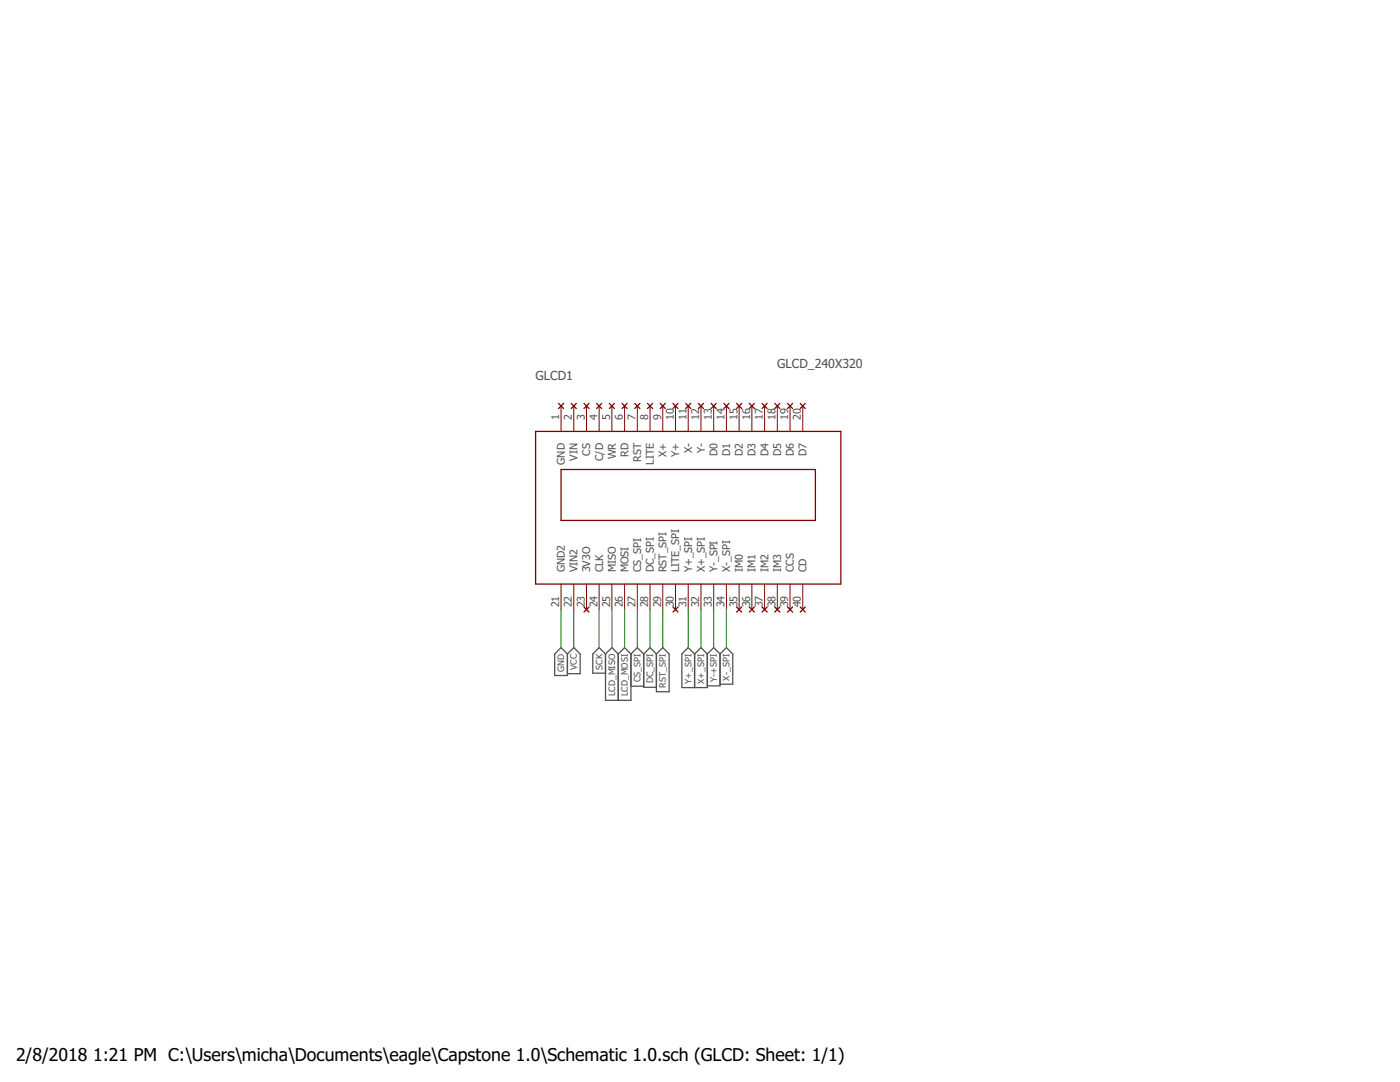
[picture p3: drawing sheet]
<svg xmlns="http://www.w3.org/2000/svg" width="279mm" height="216mm" viewBox="0 0 279 216" stroke-linecap="round" stroke-linejoin="round" font-family="sans-serif">
<g fill="none" stroke="#505050" stroke-width=".25">
<path d="M110.7 130.5l1.3-1.3 1.2 1.3v4.3h-2.5zM113.2 130.5l1.3-1.3 1.3 1.3v3.9h-2.6M120.8 130.5l1.3-1.3 1.3 1.3M120.8 130.5v9.2h5.1v-9.2M120.8 130.5l-1.2-1.3-1.3 1.3v3.8h2.5M123.4 130.5v9.2M123.4 130.5l1.3-1.3 1.2 1.3M125.9 130.5l1.3-1.3 1.3 1.3M125.9 136.9h2.6M128.5 130.5v6.6h2.5M128.5 130.5l1.2-1.3 1.3 1.3M132.3 129.2l1.2 1.3v7.5h-2.5v-7.5z"/>
<path d="M138.6 130.5l-1.2-1.3-1.3 1.3v6.7h5.1v-6.7M138.6 130.5v6.7M138.6 130.5l1.3-1.3 1.3 1.3M141.2 130.5l1.2-1.3 1.3 1.3M143.7 130.5v6.4h-2.5M143.7 130.5l1.3-1.3 1.2 1.3v6h-2.5"/>
</g>
<g fill="none" stroke="#800000" stroke-width=".2">
<path d="M112 81v5.1M114.5 81v5.1M117.1 81v5.1M119.6 81v5.1M122.1 81v5.1M124.7 81v5.1M127.2 81v5.1M129.7 81v5.1M132.3 81v5.1M134.8 81v5.1M137.4 81v5.1M139.9 81v5.1"/>
<path d="M142.4 81v5.1M145 81v5.1M147.5 81v5.1M150.1 81v5.1M152.6 81v5.1M155.1 81v5.1M157.7 81v5.1M160.2 81v5.1M112 116.5v5.1M114.5 116.5v5.1M117.1 116.5v5.1M119.6 116.5v5.1"/>
<path d="M122.1 116.5v5.1M124.7 116.5v5.1M127.2 116.5v5.1M129.7 116.5v5.1M132.3 116.5v5.1M134.8 116.5v5.1M137.4 116.5v5.1M139.9 116.5v5.1M142.4 116.5v5.1M145 116.5v5.1M147.5 116.5v5.1M150.1 116.5v5.1"/>
<path d="M152.6 116.5v5.1M155.1 116.5v5.1M157.7 116.5v5.1M160.2 116.5v5.1"/>
</g>
<g fill="none" stroke="#800000" stroke-width=".25">
<path d="M106.9 86.1h60.9v30.4h-60.9zM111.5 80.5l1 1M112 93.7h50.7v10.1h-50.7zM112.5 80.5l-1 1M114 80.5l1 1M115 80.5l-1 1M116.5 80.5l1.1 1M117.6 80.5l-1.1 1M119.1 80.5l1 1M120.1 80.5l-1 1M121.6 80.5l1 1M122.6 80.5l-1 1"/>
<path d="M124.1 80.5l1.1 1M125.2 80.5l-1.1 1M126.7 80.5l1 1M127.7 80.5l-1 1M129.2 80.5l1 1M130.2 80.5l-1 1M131.8 80.5l1 1M132.8 80.5l-1 1M134.3 80.5l1 1M135.3 80.5l-1 1M136.8 80.5l1.1 1M137.9 80.5l-1.1 1"/>
<path d="M139.4 80.5l1 1M140.4 80.5l-1 1M141.9 80.5l1 1M142.9 80.5l-1 1M144.5 80.5l1 1M145.5 80.5l-1 1M147 80.5l1 1M148 80.5l-1 1M149.5 80.5l1.1 1M150.6 80.5l-1.1 1M152.1 80.5l1 1M153.1 80.5l-1 1"/>
<path d="M154.6 80.5l1 1M155.6 80.5l-1 1M157.2 80.5l1 1M158.2 80.5l-1 1M159.7 80.5l1 1M160.7 80.5l-1 1M116.5 121.1l1.1 1M117.6 121.1l-1.1 1M134.3 121.1l1 1M135.3 121.1l-1 1M147 121.1l1 1M148 121.1l-1 1"/>
<path d="M149.5 121.1l1.1 1M150.6 121.1l-1.1 1M152.1 121.1l1 1M153.1 121.1l-1 1M154.6 121.1l1 1M155.6 121.1l-1 1M157.2 121.1l1 1M158.2 121.1l-1 1M159.7 121.1l1 1M160.7 121.1l-1 1"/>
</g>
<path d="M112 121.6v7.6M114.5 121.6v7.6M119.6 121.6v7.6M122.1 121.6v7.6M124.7 121.6v7.6M127.2 121.6v7.6M129.7 121.6v7.6M132.3 121.6v7.6M137.4 121.6v7.6M139.9 121.6v7.6M142.4 121.6v7.6M145 121.6v7.6" fill="none" stroke="#008000" stroke-width=".2"/>
<g font-size="3.5">
<text x="3.2" y="211.7">2/8/2018</text>
<text x="18.6" y="211.7">1:21 PM C:\Users\micha\Documents\eagle\Capstone 1.0\Schematic 1.0.sch (GLCD: Sheet: 1/1)</text>
</g>
<g font-size="2.5" fill="#505050">
<text x="106.9" y="75.9">GLCD1</text>
<text x="155.1" y="73.4">GLCD_240X320</text>
</g>
<g font-size="2.1" fill="#505050">
<text x="111.6" y="83.7" transform="rotate(-90 111.6 83.7)">1</text>
<text x="114.1" y="83.7" transform="rotate(-90 114.1 83.7)">2</text>
<text x="116.7" y="83.7" transform="rotate(-90 116.7 83.7)">3</text>
<text x="119.2" y="83.7" transform="rotate(-90 119.2 83.7)">4</text>
<text x="121.8" y="83.7" transform="rotate(-90 121.8 83.7)">5</text>
<text x="124.3" y="83.7" transform="rotate(-90 124.3 83.7)">6</text>
<text x="126.8" y="83.7" transform="rotate(-90 126.8 83.7)">7</text>
<text x="129.4" y="83.7" transform="rotate(-90 129.4 83.7)">8</text>
<text x="131.9" y="83.7" transform="rotate(-90 131.9 83.7)">9</text>
<text x="134.5" y="83.7" transform="rotate(-90 134.5 83.7)">10</text>
<text x="137" y="83.7" transform="rotate(-90 137 83.7)">11</text>
<text x="139.5" y="83.7" transform="rotate(-90 139.5 83.7)">12</text>
<text x="142.1" y="83.7" transform="rotate(-90 142.1 83.7)">13</text>
<text x="144.6" y="83.7" transform="rotate(-90 144.6 83.7)">14</text>
<text x="147.2" y="83.7" transform="rotate(-90 147.2 83.7)">15</text>
<text x="149.7" y="83.7" transform="rotate(-90 149.7 83.7)">16</text>
<text x="152.2" y="83.7" transform="rotate(-90 152.2 83.7)">17</text>
<text x="154.8" y="83.7" transform="rotate(-90 154.8 83.7)">18</text>
<text x="157.3" y="83.7" transform="rotate(-90 157.3 83.7)">19</text>
<text x="159.8" y="83.7" transform="rotate(-90 159.8 83.7)">20</text>
<text x="112.7" y="92.7" transform="rotate(-90 112.7 92.7)">GND</text>
<text x="115.3" y="91.9" transform="rotate(-90 115.3 91.9)">VIN</text>
<text x="117.8" y="90.9" transform="rotate(-90 117.8 90.9)">CS</text>
<text x="120.3" y="92" transform="rotate(-90 120.3 92)">C/D</text>
<text x="122.9" y="91.7" transform="rotate(-90 122.9 91.7)">WR</text>
<text x="125.4" y="91.2" transform="rotate(-90 125.4 91.2)">RD</text>
<text x="128" y="92.2" transform="rotate(-90 128 92.2)">RST</text>
<text x="130.5" y="92.7" transform="rotate(-90 130.5 92.7)">LITE</text>
<text x="133" y="91.2" transform="rotate(-90 133 91.2)">X+</text>
<text x="135.6" y="91.2" transform="rotate(-90 135.6 91.2)">Y+</text>
<text x="138.1" y="90.4" transform="rotate(-90 138.1 90.4)">X-</text>
<text x="140.7" y="90.4" transform="rotate(-90 140.7 90.4)">Y-</text>
<text x="143.2" y="91" transform="rotate(-90 143.2 91)">D0</text>
<text x="145.7" y="91" transform="rotate(-90 145.7 91)">D1</text>
<text x="148.3" y="91" transform="rotate(-90 148.3 91)">D2</text>
<text x="150.8" y="91" transform="rotate(-90 150.8 91)">D3</text>
<text x="153.3" y="91" transform="rotate(-90 153.3 91)">D4</text>
<text x="155.9" y="91" transform="rotate(-90 155.9 91)">D5</text>
<text x="158.4" y="91" transform="rotate(-90 158.4 91)">D6</text>
<text x="161" y="91" transform="rotate(-90 161 91)">D7</text>
<text x="112.7" y="114.2" transform="rotate(-90 112.7 114.2)">GND2</text>
<text x="115.3" y="114.2" transform="rotate(-90 115.3 114.2)">VIN2</text>
<text x="117.8" y="114.2" transform="rotate(-90 117.8 114.2)">3V3O</text>
<text x="120.3" y="114.2" transform="rotate(-90 120.3 114.2)">CLK</text>
<text x="122.9" y="114.2" transform="rotate(-90 122.9 114.2)">MISO</text>
<text x="125.4" y="114.2" transform="rotate(-90 125.4 114.2)">MOSI</text>
<text x="128" y="114.2" transform="rotate(-90 128 114.2)">CS_SPI</text>
<text x="130.5" y="114.2" transform="rotate(-90 130.5 114.2)">DC_SPI</text>
<text x="133" y="114.2" transform="rotate(-90 133 114.2)">RST_SPI</text>
<text x="135.6" y="114.2" transform="rotate(-90 135.6 114.2)">LITE_SPI</text>
<text x="138.1" y="114.2" transform="rotate(-90 138.1 114.2)">Y+_SPI</text>
<text x="140.7" y="114.2" transform="rotate(-90 140.7 114.2)">X+_SPI</text>
<text x="143.2" y="114.2" transform="rotate(-90 143.2 114.2)">Y-_SPI</text>
<text x="145.7" y="114.2" transform="rotate(-90 145.7 114.2)">X-_SPI</text>
<text x="148.3" y="114.2" transform="rotate(-90 148.3 114.2)">IM0</text>
<text x="150.8" y="114.2" transform="rotate(-90 150.8 114.2)">IM1</text>
<text x="153.3" y="114.2" transform="rotate(-90 153.3 114.2)">IM2</text>
<text x="155.9" y="114.2" transform="rotate(-90 155.9 114.2)">IM3</text>
<text x="158.4" y="114.2" transform="rotate(-90 158.4 114.2)">CCS</text>
<text x="161" y="114.2" transform="rotate(-90 161 114.2)">CD</text>
<text x="111.6" y="121.2" transform="rotate(-90 111.6 121.2)">21</text>
<text x="114.1" y="121.2" transform="rotate(-90 114.1 121.2)">22</text>
<text x="116.7" y="121.2" transform="rotate(-90 116.7 121.2)">23</text>
<text x="119.2" y="121.2" transform="rotate(-90 119.2 121.2)">24</text>
<text x="121.8" y="121.2" transform="rotate(-90 121.8 121.2)">25</text>
<text x="124.3" y="121.2" transform="rotate(-90 124.3 121.2)">26</text>
<text x="126.8" y="121.2" transform="rotate(-90 126.8 121.2)">27</text>
<text x="129.4" y="121.2" transform="rotate(-90 129.4 121.2)">28</text>
<text x="131.9" y="121.2" transform="rotate(-90 131.9 121.2)">29</text>
<text x="134.5" y="121.2" transform="rotate(-90 134.5 121.2)">30</text>
<text x="137" y="121.2" transform="rotate(-90 137 121.2)">31</text>
<text x="139.5" y="121.2" transform="rotate(-90 139.5 121.2)">32</text>
<text x="142.1" y="121.2" transform="rotate(-90 142.1 121.2)">33</text>
<text x="144.6" y="121.2" transform="rotate(-90 144.6 121.2)">34</text>
<text x="147.2" y="121.2" transform="rotate(-90 147.2 121.2)">35</text>
<text x="149.7" y="121.2" transform="rotate(-90 149.7 121.2)">36</text>
<text x="152.2" y="121.2" transform="rotate(-90 152.2 121.2)">37</text>
<text x="154.8" y="121.2" transform="rotate(-90 154.8 121.2)">38</text>
<text x="157.3" y="121.2" transform="rotate(-90 157.3 121.2)">39</text>
<text x="159.8" y="121.2" transform="rotate(-90 159.8 121.2)">40</text>
</g>
<g font-size="1.8" fill="#505050">
<text x="112.6" y="134.1" transform="rotate(-90 112.6 134.1)">GND</text>
<text x="115.1" y="133.7" transform="rotate(-90 115.1 133.7)">VCC</text>
<text x="120.2" y="133.6" transform="rotate(-90 120.2 133.6)">SCK</text>
<text x="127.8" y="136.2" transform="rotate(-90 127.8 136.2)">CS_SPI</text>
<text x="130.4" y="136.4" transform="rotate(-90 130.4 136.4)">DC_SPI</text>
<text x="132.9" y="137.2" transform="rotate(-90 132.9 137.2)">RST_SPI</text>
<text x="138" y="136.4" transform="rotate(-90 138 136.4)">Y+_SPI</text>
<text x="140.5" y="136.4" transform="rotate(-90 140.5 136.4)">X+_SPI</text>
<text x="143.1" y="136.1" transform="rotate(-90 143.1 136.1)">Y-+SPI</text>
<text x="145.6" y="135.8" transform="rotate(-90 145.6 135.8)">X-_SPI</text>
<text x="122.8" y="138.9" transform="rotate(-90 122.8 138.9)">LCD_MISO</text>
<text x="125.3" y="138.9" transform="rotate(-90 125.3 138.9)">LCD_MOSI</text>
</g>
</svg>
